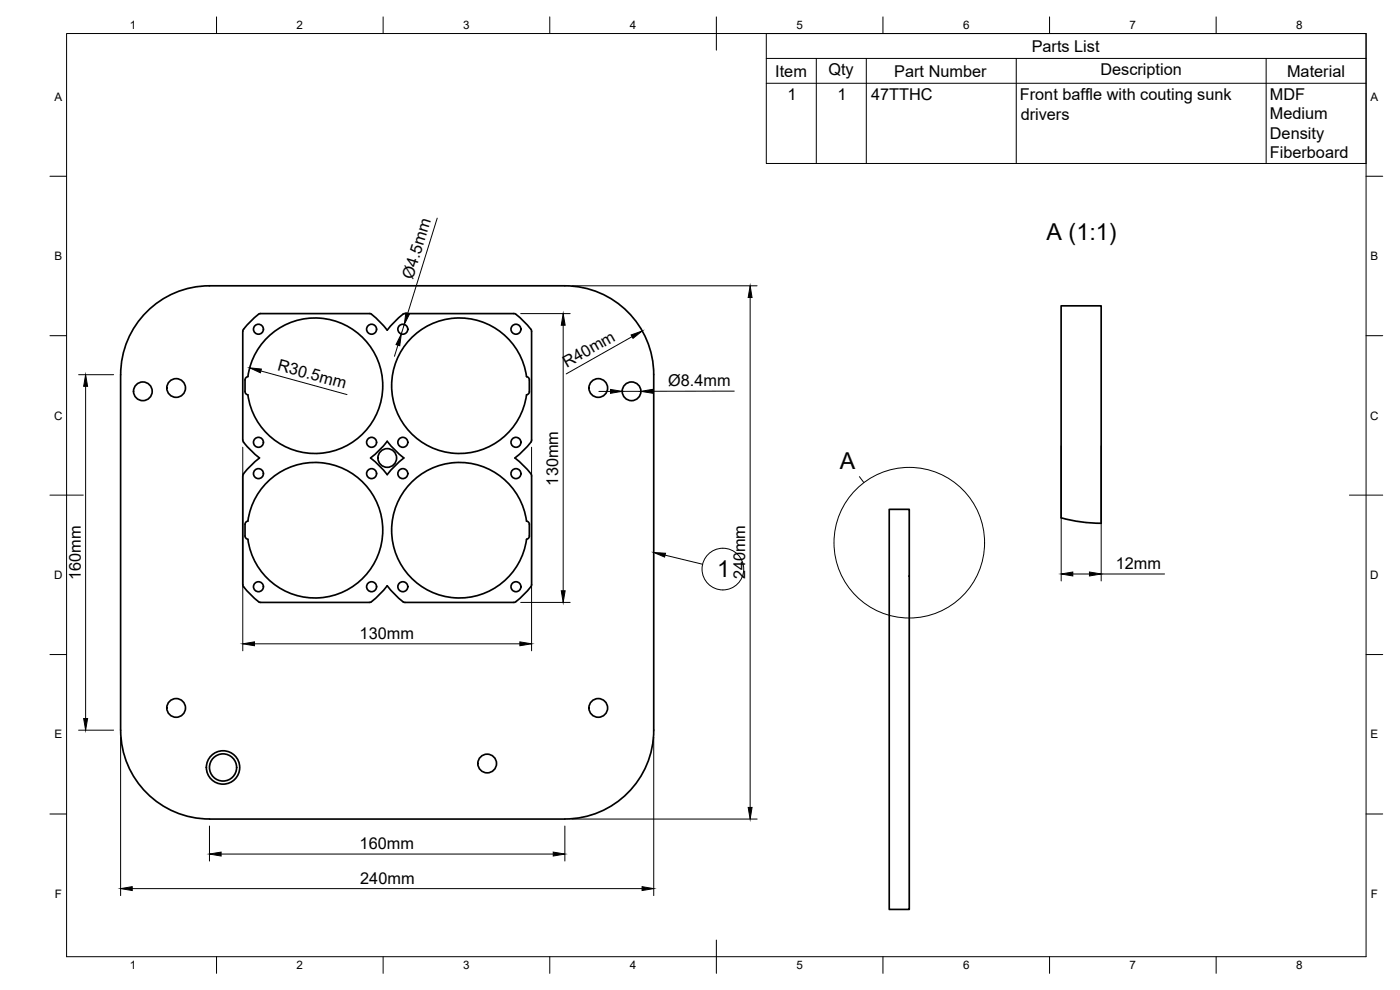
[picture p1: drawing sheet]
<svg xmlns="http://www.w3.org/2000/svg" width="420mm" height="297mm" viewBox="0 0 420 297" stroke-linecap="round" stroke-linejoin="round" font-family="sans-serif">
<!-- layer: Visible -->
<g fill="none" stroke="#000" stroke-width=".51">
<path d="M78.2 94.1h32.6M78.2 94.1a15.6 15.6 0 0 0-5.1 4.7l-.2 .6v32.7a16.2 16.2 0 0 0 5 5.3M110.9 94.1a16.2 16.2 0 0 1 5.3 5l1.6-2a10.4 10.4 0 0 1 3.7-3h32.7a10.3 10.3 0 0 1 4.1 3.5l1 1.2M159.3 98.8l.2 .6v32.7l-.2 .6M169.5 85.8h-106.6a26.7 26.7 0 0 0-26.7 26.6M169.5 85.8a26.7 26.7 0 0 1 26.7 26.6v106.7a26.7 26.7 0 0 1-26.7 26.6M36.2 112.4v106.7M73.5 114v3.5a1.01 1.01 0 0 0 .9 1M74.4 113a1.01 1.01 0 0 0-.9 1M74.4 113a20.3 20.3 0 0 1 31.1-14.4 20.3 20.3 0 0 1 0 34.3 20.3 20.3 0 0 1-31.1-14.4M158.9 114v3.5M158.9 114a.99 .99 0 0 0-.9-1 20.3 20.3 0 0 0-31.1-14.4 20.3 20.3 0 0 0 0 34.3 20.3 20.3 0 0 0 31.1-14.4 .99 .99 0 0 0 .9-1"/>
<path d="M77.9 137.4l-2 1.6a10.9 10.9 0 0 0-3 3.8v32.6a15.6 15.6 0 0 0 4.7 5.1l.6 .2M111.2 137.4l2.9 2.6 2.1 2.4 2.6-2.9 2.4-2.1M111.2 137.4l2.4-2.1 2.6-2.9 2.1 2.4 2.9 2.6M154.5 137.4l2.6 2.2 2.2 2.5M159.3 132.7l-2.2 2.5-2.6 2.2M74.4 156.4a1.01 1.01 0 0 0-.9 1v3.4a1.01 1.01 0 0 0 .9 1M74.4 156.4a20.3 20.3 0 0 1 31.1-14.4 20.3 20.3 0 0 1 0 34.2 20.3 20.3 0 0 1-31.1-14.4M158.9 157.4v3.4M158.9 157.3a.99 .99 0 0 0-.9-.9 20.3 20.3 0 0 0-31.1-14.4 20.3 20.3 0 0 0 0 34.2 20.3 20.3 0 0 0 31.1-14.4M159.3 142.1l.2 .7v32.6l-.2 .6M266.9 152.8h6v120.1h-6zM318.5 155.3v-63.5h12v65.2"/>
<path d="M318.5 155.4l5.4 1.1 6.6 .5M158.9 160.8a1.01 1.01 0 0 1-.9 1M159.3 176l-1.5 1.8a9.8 9.8 0 0 1-3.6 2.9h-32.7a16.1 16.1 0 0 1-5.3-4.9l-1.6 1.9a10.4 10.4 0 0 1-3.7 3M78.2 180.7h32.6M36.2 219.1a26.7 26.7 0 0 0 26.7 26.6l106.6 .1"/>
<circle cx="77.6" cy="98.8" r="1.49"/>
<circle cx="111.5" cy="98.8" r="1.49"/>
<circle cx="120.9" cy="98.8" r="1.49"/>
<circle cx="154.8" cy="98.8" r="1.49"/>
<circle cx="42.9" cy="117.4" r="2.8"/>
<circle cx="52.9" cy="116.4" r="2.8"/>
<circle cx="179.5" cy="116.4" r="2.8"/>
<circle cx="189.5" cy="117.4" r="2.8"/>
<circle cx="77.6" cy="132.7" r="1.49"/>
<circle cx="111.5" cy="132.7" r="1.49"/>
<circle cx="116.2" cy="137.4" r="2.8"/>
<circle cx="120.9" cy="132.7" r="1.49"/>
<circle cx="154.8" cy="132.7" r="1.49"/>
<circle cx="77.6" cy="142.1" r="1.49"/>
<circle cx="111.5" cy="142.1" r="1.49"/>
<circle cx="120.9" cy="142.1" r="1.49"/>
<circle cx="154.8" cy="142.1" r="1.49"/>
<circle cx="77.6" cy="176" r="1.49"/>
<circle cx="111.5" cy="176" r="1.49"/>
<circle cx="120.9" cy="176" r="1.49"/>
<circle cx="154.8" cy="176" r="1.49"/>
<circle cx="52.9" cy="212.4" r="2.8"/>
<circle cx="179.5" cy="212.4" r="2.8"/>
<circle cx="66.9" cy="230.3" r="4.1"/>
<circle cx="66.9" cy="230.3" r="5"/>
<circle cx="146.2" cy="229.1" r="2.8"/>
</g>
<!-- layer: Border -->
<g fill="none" stroke="#000" stroke-width=".3">
<path d="M20 10.1h390v276.9h-390zM65 5.1v5M115 5.1v5M165 5.1v5M215 5.1v10M265 5.1v5M315 5.1v5M365 5.1v5M15 52.9h5M410 52.9h5M15 100.7h5M410 100.7h5"/>
<path d="M15 148.6h10M405 148.6h10M15 196.4h5M410 196.4h5M15 244.2h5M410 244.2h5M65 287v5M115 287v5M165 287v5M215 282.1v9.9M265 287v5M315 287v5"/>
<path d="M365 287v5"/>
</g>
<!-- layer: Dimensions -->
<g fill="none" stroke="#000" stroke-width=".3">
<path d="M131.2 65.5l-8.8 28.5M121.3 97.4l-.9 2.8M156.3 94.1h14.8M169 97.6v79.7M171.6 85.8h55.6M225.1 89.3v153M23.6 112.4h10.5M25.7 115.9v99.7M78.3 111.3l25.8 7.1M119.4 103.6l-1 3.3M179.7 117.4h3.5M186.7 117.4h5.6"/>
<path d="M189.7 101l-19.8 11.2M220.4 117.4h-24.6M72.9 134.2v61.1M159.5 134.2v61.1M318.5 133.9v40.4M330.5 133.9v40.4M322 172.2h5M330.5 172.2h19M76.4 193.2h79.6M156.3 180.7h14.8M23.6 219.1h10.5M36.2 221.2v47.5"/>
<path d="M196.2 221.2v47.5M62.9 247.8v10.5M66.4 256.3h99.6M169.5 247.8v10.5M171.6 245.8h55.6M39.7 266.6h153"/>
</g>
<g fill="#000" stroke="#000" stroke-width=".3">
<path d="M121.8 93.8l1.1 .4-1.6 3.2zM169 94.1l.6 3.5h-1.2zM225.1 85.8l.6 3.5h-1.2zM25.7 112.4l.6 3.5h-1.2zM74.9 110.4l3.5 .3-.3 1.2zM120.4 100.2l-.4 3.5-1.1-.3zM183.2 116.8l3.5 .6-3.5 .6zM189.4 100.5l3.3-1.2-2.7 2.2zM192.3 117.4l3.5-.6v1.2zM168.4 177.3h1.2l-.6 3.4zM318.5 172.2l3.5-.6v1.2zM327 171.6l3.5 .6-3.5 .6z"/>
<path d="M72.9 193.2l3.5-.6v1.1zM156 192.6l3.5 .6-3.5 .5zM25.1 215.6h1.2l-.6 3.5zM62.9 256.3l3.5-.6v1.1zM166 255.7l3.5 .6-3.5 .5zM224.5 242.3h1.2l-.6 3.5zM36.2 266.6l3.5-.6v1.2zM192.7 266l3.5 .6-3.5 .6z"/>
</g>
<!-- layer: BOM -->
<g fill="none" stroke="#000" stroke-width=".3">
<path d="M230 10.1h180v39h-180zM230 17.5h180M245 17.5v31.6M260 17.5v31.6M305 17.5v31.6M380 17.5v31.6M230 25h180M199.6 166.6l11.3 2.7"/>
<circle cx="216.9" cy="170.7" r="6.3"/>
</g>
<path d="M196.2 165.8l3.5 .2-.2 1.1z" fill="#000" stroke="#000" stroke-width=".3"/>
<!-- layer: Annotations -->
<g fill="none" stroke="#000" stroke-width=".3">
<path d="M257.9 143l1.4 1.8"/>
<circle cx="272.9" cy="162.8" r="22.6"/>
</g>
<g font-size="7">
<text x="314.1" y="72.1">A (1:1)</text>
<text x="252.1" y="140.8">A</text>
<text x="215.3" y="173.3">1</text>
</g>
<g font-size="4.9">
<text x="309.6" y="15.5">Parts List</text>
<text x="232.7" y="23">Item</text>
<text x="248.6" y="22.5">Qty</text>
<text x="268.4" y="23">Part Number</text>
<text x="330.2" y="22.5">Description</text>
<text x="386.3" y="23">Material</text>
<text x="236.3" y="29.9">1</text>
<text x="251.3" y="29.9">1</text>
<text x="261.4" y="30">47TTHC</text>
<text x="306.1" y="30">Front baffle with couting sunk</text>
<text x="306.3" y="35.9">drivers</text>
<text x="381.1" y="30">MDF</text>
<text x="381.1" y="35.8">Medium</text>
<text x="381.1" y="41.7">Density</text>
<text x="381.1" y="47.5">Fiberboard</text>
<text x="123.9" y="83.9" transform="rotate(-73 123.9 83.9)">Ø4.5mm</text>
<text x="83" y="111.1" transform="rotate(15 83 111.1)">R30.5mm</text>
<text x="170.1" y="110.4" transform="rotate(-30 170.1 110.4)">R40mm</text>
<text x="200.5" y="115.9">Ø8.4mm</text>
<text x="167.6" y="145.7" transform="rotate(-90 167.6 145.7)">130mm</text>
<text x="223.7" y="173.8" transform="rotate(-90 223.7 173.8)">240mm</text>
<text x="334.8" y="170.8">12mm</text>
<text x="24.2" y="174" transform="rotate(-90 24.2 174)">160mm</text>
<text x="107.9" y="191.7">130mm</text>
<text x="107.9" y="254.8">160mm</text>
<text x="108.1" y="265.2">240mm</text>
</g>
<g font-size="3.5">
<text x="39" y="8.8">1</text>
<text x="89" y="8.8">2</text>
<text x="139" y="8.8">3</text>
<text x="189" y="8.8">4</text>
<text x="239" y="8.8">5</text>
<text x="289" y="8.8">6</text>
<text x="339" y="8.8">7</text>
<text x="389" y="8.8">8</text>
<text x="16.3" y="30.2">A</text>
<text x="411.3" y="30.2">A</text>
<text x="16.3" y="78">B</text>
<text x="411.3" y="78">B</text>
<text x="16.2" y="125.9">C</text>
<text x="411.2" y="125.9">C</text>
<text x="16.2" y="173.7">D</text>
<text x="411.2" y="173.7">D</text>
<text x="16.3" y="221.6">E</text>
<text x="411.3" y="221.6">E</text>
<text x="16.4" y="269.4">F</text>
<text x="411.4" y="269.4">F</text>
<text x="39" y="290.8">1</text>
<text x="89" y="290.8">2</text>
<text x="139" y="290.8">3</text>
<text x="189" y="290.8">4</text>
<text x="239" y="290.8">5</text>
<text x="289" y="290.8">6</text>
<text x="339" y="290.8">7</text>
<text x="389" y="290.8">8</text>
</g>
</svg>
